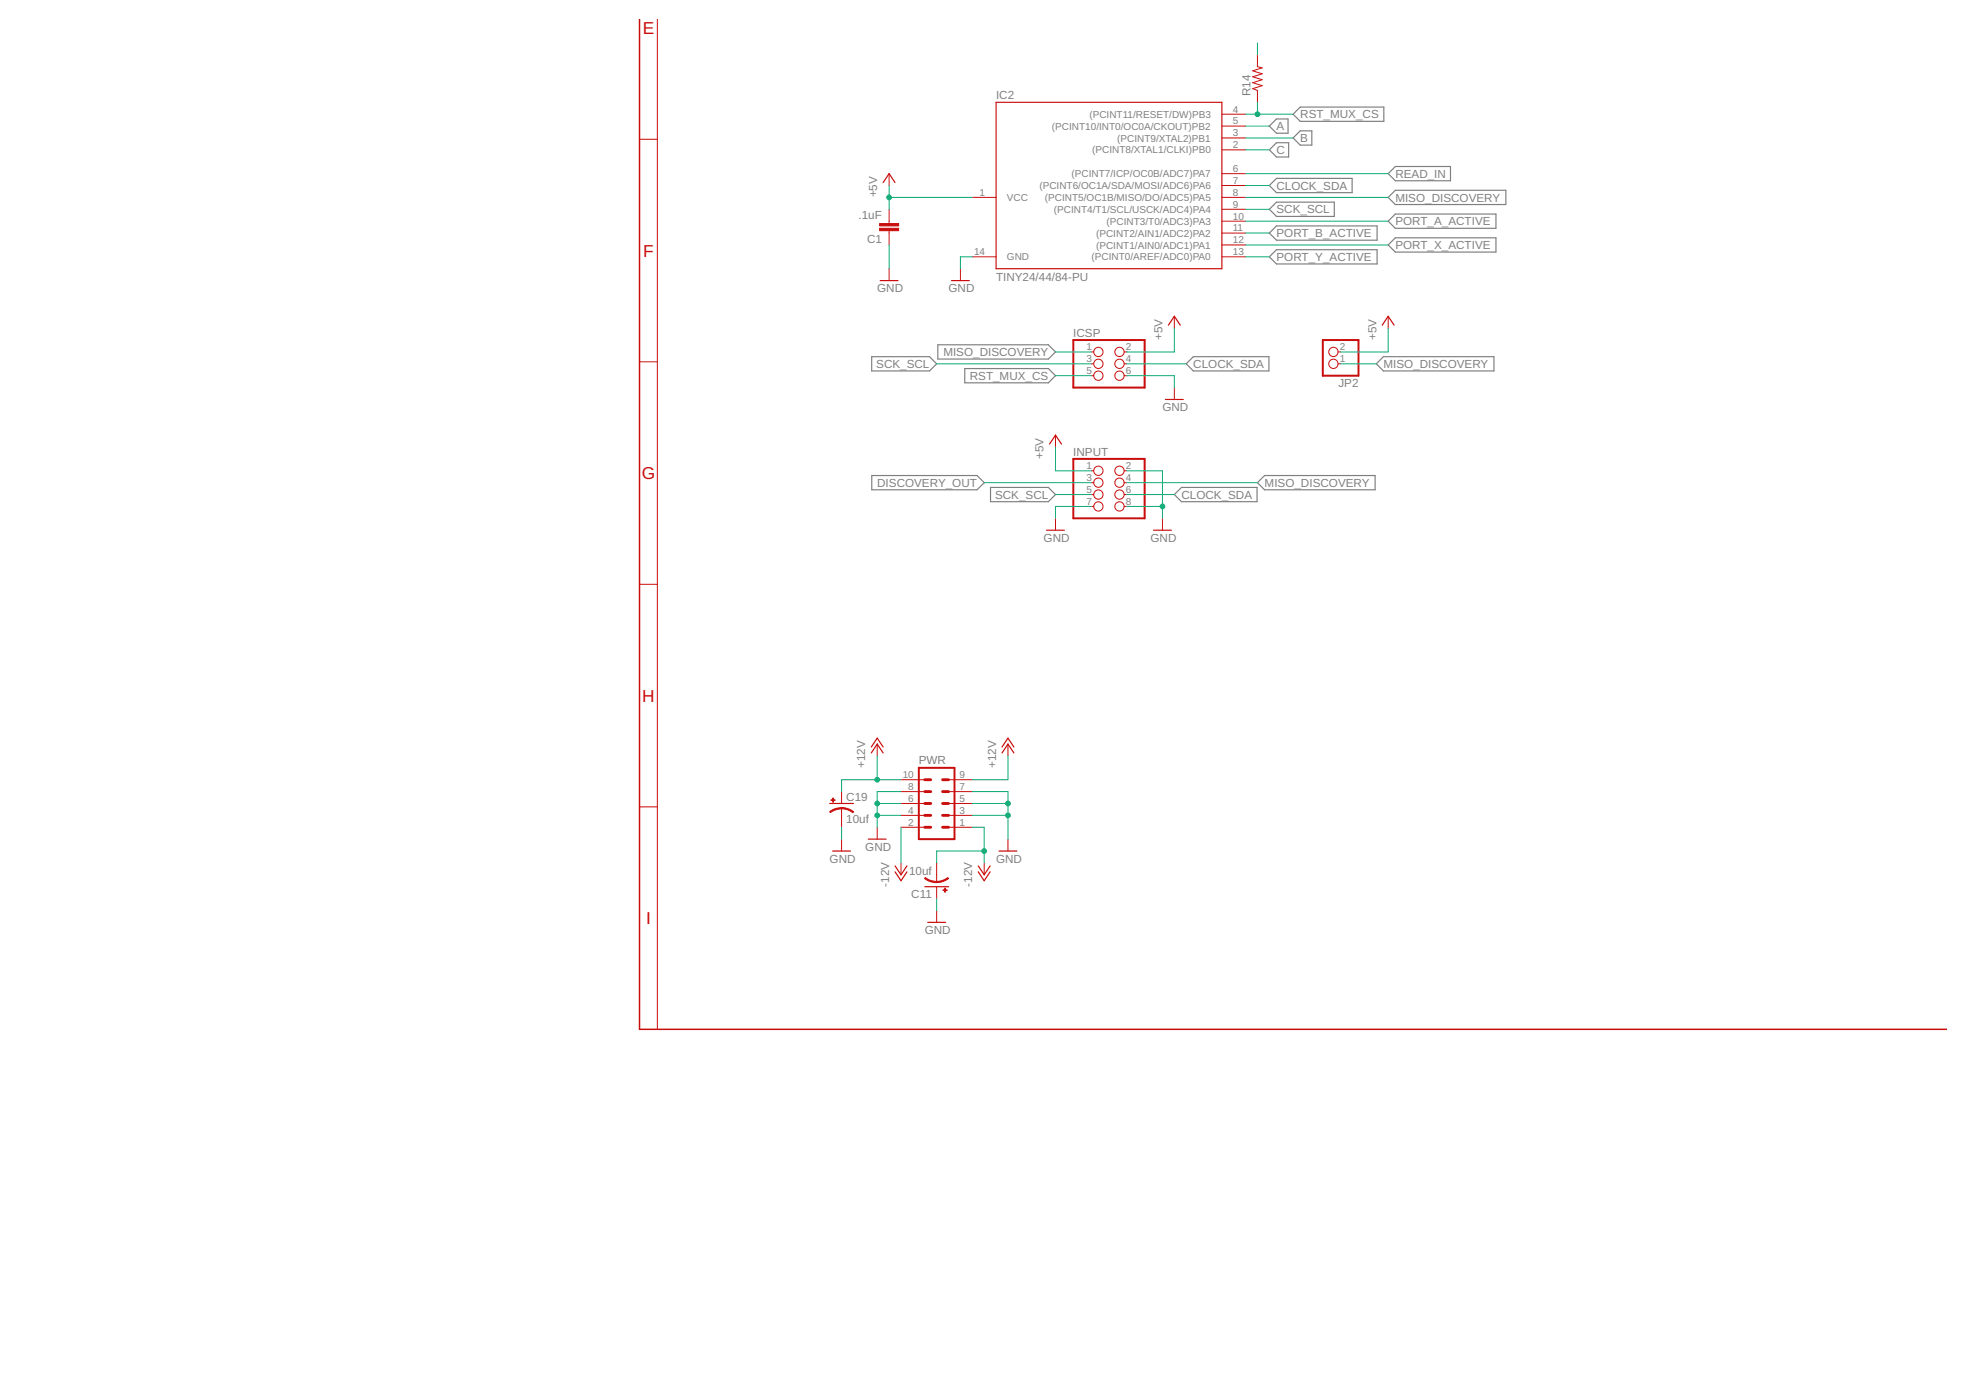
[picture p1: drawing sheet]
<svg xmlns="http://www.w3.org/2000/svg" width="420mm" height="297mm" viewBox="0 0 420 297" stroke-linecap="round" stroke-linejoin="round" font-family="sans-serif">
<g fill="none" stroke="#808080" stroke-width=".25">
<path d="M271.3 39.6l1.5-1.5h16.2v3.1h-16.2zM271.3 26.9l1.5-1.5h2.5v3.1h-2.5zM271.3 32l1.5-1.5h2.6v3h-2.6zM276.4 29.5l1.5-1.5h2.5v3h-2.5zM276.4 24.4l1.5-1.5h17.8v3h-17.8zM296.7 37.1l1.5-1.5h11.8v3h-11.8zM271.3 44.7l1.5-1.5h12.4v3h-12.4zM271.3 49.8l1.5-1.5h21.5v3h-21.5zM271.3 54.9l1.5-1.5h21.5v3h-21.5zM296.7 47.3l1.5-1.6h21.5v3.1h-21.5zM296.7 52.3l1.5-1.5h21.5v3.1h-21.5zM296.7 42.2l1.5-1.5h23.6v3h-23.6z"/>
<path d="M186.3 76.2h12.3l1.6 1.5-1.6 1.6h-12.3zM200.4 73.7h23.6l1.6 1.5-1.6 1.5h-23.6zM206.2 78.8h17.8l1.6 1.5-1.6 1.5h-17.8zM255 76.2h16.2v3.1h-16.2l-1.5-1.6zM294.1 77.7l1.6-1.5h23.6v3.1h-23.6zM186.3 101.6h22.5l1.5 1.5-1.5 1.6h-22.5zM211.7 104.2h12.3l1.6 1.5-1.6 1.5h-12.3zM251 105.7l1.5-1.5h16.1v3h-16.1zM268.7 103.1l1.6-1.5h23.6v3.1h-23.6z"/>
</g>
<path d="M136.7 4.1v215.9h279.3" fill="none" stroke="#c90d0c" stroke-width=".32"/>
<g fill="none" stroke="#c90d0c" stroke-width=".21">
<path d="M140.5 4.1v215.9M268.7 11.7v2.5l1 .3-2 .6 2 .7-2 .6 2 .6-2 .7 2 .6-2 .6 1 .4v2.6M136.7 29.8h3.8M190 37.1v2.5M261.1 37.1h5.1M261.1 39.6h5.1M261.1 24.4h5.1M261.1 26.9h5.1M261.1 29.5h5.1M261.1 32h5.1M190 44.7v3.1M190 49.3v3"/>
<path d="M190 57.4v2.6M205.3 57.4v2.6M207.8 54.9h5.1M207.8 42.2h5.1M261.1 54.9h5.1M261.1 42.2h5.1M261.1 44.7h5.1M261.1 47.3h5.1M261.1 49.8h5.1M261.1 52.3h5.1M136.7 77.3h3.8M233.2 75.2h.5"/>
<path d="M233.2 77.7h.5M240.2 75.2h.6M240.2 77.7h.6M251 67.6v2.5M286 75.2h.5M286 77.7h.5M296.7 67.6v2.5M225.6 93v2.5M233.2 80.3h.5M240.2 80.3h.6M251 82.8v2.6M225.6 110.8v2.5"/>
<path d="M233.2 100.6h.5M233.2 103.1h.5M233.2 105.7h.5M233.2 108.2h.5M240.2 100.6h.6M240.2 103.1h.6M240.2 105.7h.6M240.2 108.2h.6M248.4 110.8v2.5M136.7 124.9h3.8M187.5 159v2.5M215.4 159v2.5"/>
<path d="M136.7 172.4h3.8M179.9 169.2v2.5M179.9 172.7v4.1M179.9 179.3v2.6M187.5 176.8v2.5M192.6 176.8h5M192.6 174.2h5M192.6 171.7h5M192.6 169.2h5M192.6 166.6h5M202.7 176.8h5.1M202.7 174.2h5.1"/>
<path d="M202.7 171.7h5.1M202.7 169.2h5.1M202.7 166.6h5.1M215.4 179.3v2.6M192.6 184.4v2.5M200.2 184.4v4.1M200.2 189.5v2.5M200.2 194.6v2.5M210.3 184.4v2.5"/>
<circle cx="234.7" cy="77.7" r=".99"/>
<circle cx="234.7" cy="75.2" r=".99"/>
<circle cx="239.2" cy="75.2" r=".99"/>
<circle cx="239.2" cy="77.7" r=".99"/>
<circle cx="285" cy="77.7" r=".99"/>
<circle cx="285" cy="75.2" r=".99"/>
<circle cx="234.7" cy="80.3" r=".99"/>
<circle cx="239.2" cy="80.3" r=".99"/>
<circle cx="234.7" cy="100.6" r=".99"/>
<circle cx="234.7" cy="105.7" r=".99"/>
<circle cx="234.7" cy="108.2" r=".99"/>
<circle cx="234.7" cy="103.1" r=".99"/>
<circle cx="239.2" cy="105.7" r=".99"/>
<circle cx="239.2" cy="100.6" r=".99"/>
<circle cx="239.2" cy="103.1" r=".99"/>
<circle cx="239.2" cy="108.2" r=".99"/>
</g>
<g fill="none" stroke="#c90d0c" stroke-width=".25">
<path d="M188.7 39l1.3-1.9 1.3 1.9M212.9 21.9h48.2v35.5h-48.2zM188.1 60h3.8M203.3 60h3.9M249.7 69.5l1.3-1.9 1.2 1.9M295.4 69.5l1.3-1.9 1.2 1.9M224.3 94.9l1.3-1.9 1.2 1.9M249.1 85.4h3.8M223.7 113.3h3.8M246.5 113.3h3.8M186.2 159.6l1.3-1.9 1.2 1.9M214.1 159.6l1.3-1.9 1.3 1.9"/>
<path d="M177.3 171.7h5.1M185.6 179.3h3.8M186.2 160.9l1.3-1.9 1.2 1.9M214.1 160.9l1.3-1.9 1.3 1.9M177.9 181.9h3.9M191.3 185l1.3 1.9 1.2-1.9M191.3 186.3l1.3 1.9 1.2-1.9M197.6 189.5h5.1M198.3 197.1h3.8M209.1 185l1.2 1.9 1.3-1.9M209.1 186.3l1.2 1.9 1.3-1.9M213.5 181.9h3.8"/>
</g>
<g fill="#c90d0c" stroke="#c90d0c" stroke-width=".21">
<path d="M188 47.8h4v.5h-4z"/>
<path d="M188 48.8h4v.5h-4z"/>
<path d="M201.5 190.2h.9v.1h-.9z"/>
<path d="M201.9 189.8h.1v.9h-.1z"/>
<path d="M177.6 170.9h.9v.1h-.9z"/>
<path d="M178 170.5h.1v.9h-.1z"/>
</g>
<path d="M229.4 72.7h15.2v10.1h-15.2zM282.7 72.7h7.6v7.6h-7.6zM229.4 98.1h15.2v12.7h-15.2zM196.4 164.1h7.6v15.2h-7.6z" fill="none" stroke="#c90d0c" stroke-width=".42"/>
<path d="M197.6 166.6h1.3M197.6 169.2h1.3M197.6 171.7h1.3M197.6 174.2h1.3M197.6 176.8h1.3M201.4 166.6h1.3M201.4 169.2h1.3M201.4 171.7h1.3M201.4 174.2h1.3M201.4 176.8h1.3" fill="none" stroke="#c90d0c" stroke-width=".61"/>
<g fill="#c90d0c" stroke="#c90d0c" stroke-width=".21">
<path d="M197.8 187.5l.8 .6 1.6 .3v.2l-1.9-.4-.7-.5z" fill-rule="evenodd"/>
<path d="M200.2 188.3l1-.1 1.4-.7 .1 .2-1.7 .8-.8 .1z" fill-rule="evenodd"/>
<path d="M179.9 172.6l1.3 .2 1.2 .7-.1 .2-.9-.6-1.5-.3z" fill-rule="evenodd"/>
<path d="M177.3 173.5l1.2-.7 1.4-.2v.2l-1.5 .3-.9 .6z" fill-rule="evenodd"/>
</g>
<g fill="none" stroke="#0dab76" stroke-width=".21">
<path d="M268.7 9.2v2.5M190 39.6v5.1M266.2 24.4h10.2M266.2 39.6h5.1M266.2 26.9h5.1M266.2 29.5h10.2M266.2 37.1h30.5M266.2 32h5.1M268.7 21.9v2.5M190 52.3v5.1M190 42.2h17.8M207.8 54.9h-2.5v2.5"/>
<path d="M266.2 54.9h5.1M266.2 42.2h30.5M266.2 47.3h30.5M266.2 44.7h5.1M266.2 49.8h5.1M266.2 52.3h30.5M200.2 77.7h33M225.6 75.2h7.6M240.8 77.7h12.7M251 70.1v5.1h-10.2M286.5 77.7h7.6M296.7 70.1v5.1h-10.2"/>
<path d="M225.6 80.3h7.6M225.6 95.5v5.1h7.6M240.8 80.3h10.2v2.5M210.3 103.1h22.9M225.6 105.7h7.6M233.2 108.2h-7.6v2.6M240.8 108.2h7.6M240.8 100.6h7.6v10.2M240.8 103.1h27.9M240.8 105.7h10.2M179.9 176.8v2.5M187.5 171.7h5.1"/>
<path d="M187.5 174.2h5.1M187.5 161.5v5.1M192.6 169.2h-5.1v7.6M192.6 166.6h-12.7v2.6M192.6 176.8v7.6M207.8 169.2h7.6v10.1M207.8 171.7h7.6M207.8 174.2h7.6M207.8 176.8h2.5v7.6M215.4 161.5v5.1h-7.6M200.2 192v2.6M210.3 181.9h-10.1v2.5"/>
</g>
<g fill="#0dab76" stroke="#0dab76" stroke-width=".21">
<circle cx="248.4" cy="108.2" r=".51"/>
<circle cx="215.4" cy="171.7" r=".51"/>
<circle cx="215.4" cy="174.2" r=".51"/>
<circle cx="187.5" cy="174.2" r=".51"/>
<circle cx="187.5" cy="171.7" r=".51"/>
<circle cx="190" cy="42.2" r=".51"/>
<circle cx="268.7" cy="24.4" r=".51"/>
<circle cx="210.3" cy="181.9" r=".51"/>
<circle cx="187.5" cy="166.6" r=".51"/>
</g>
<g font-size="3.7" fill="#c90d0c">
<text x="137.4" y="7.3">E</text>
<text x="137.5" y="54.8">F</text>
<text x="137.2" y="102.4">G</text>
<text x="137.2" y="149.9">H</text>
<text x="138.1" y="197.5">I</text>
</g>
<g font-size="2.5" fill="#808080">
<text x="212.9" y="21.1">IC2</text>
<text x="267.2" y="20.6" transform="rotate(-90 267.2 20.6)">R14</text>
<text x="272.8" y="27.8">A</text>
<text x="277.9" y="25.3">RST_MUX_CS</text>
<text x="272.8" y="32.9">C</text>
<text x="277.9" y="30.4">B</text>
<text x="272.8" y="40.5">CLOCK_SDA</text>
<text x="298.2" y="38">READ_IN</text>
<text x="183.5" y="46.9">.1uF</text>
<text x="187.5" y="42.2" transform="rotate(-90 187.5 42.2)">+5V</text>
<text x="272.8" y="45.6">SCK_SCL</text>
<text x="298.2" y="43.1">MISO_DISCOVERY</text>
<text x="185.3" y="52">C1</text>
<text x="272.8" y="50.7">PORT_B_ACTIVE</text>
<text x="298.2" y="48.2">PORT_A_ACTIVE</text>
<text x="298.2" y="53.2">PORT_X_ACTIVE</text>
<text x="212.9" y="60">TINY24/44/84-PU</text>
<text x="272.8" y="55.8">PORT_Y_ACTIVE</text>
<text x="187.5" y="62.5">GND</text>
<text x="202.7" y="62.5">GND</text>
<text x="201.6" y="76.1">MISO_DISCOVERY</text>
<text x="229.4" y="72">ICSP</text>
<text x="248.4" y="72.7" transform="rotate(-90 248.4 72.7)">+5V</text>
<text x="294.1" y="72.7" transform="rotate(-90 294.1 72.7)">+5V</text>
<text x="187.3" y="78.6">SCK_SCL</text>
<text x="207.3" y="81.2">RST_MUX_CS</text>
<text x="255" y="78.6">CLOCK_SDA</text>
<text x="286" y="82.7">JP2</text>
<text x="295.7" y="78.6">MISO_DISCOVERY</text>
<text x="248.4" y="87.9">GND</text>
<text x="223" y="98.1" transform="rotate(-90 223 98.1)">+5V</text>
<text x="229.4" y="97.4">INPUT</text>
<text x="187.5" y="104">DISCOVERY_OUT</text>
<text x="212.7" y="106.6">SCK_SCL</text>
<text x="252.5" y="106.6">CLOCK_SDA</text>
<text x="270.3" y="104">MISO_DISCOVERY</text>
<text x="223" y="115.8">GND</text>
<text x="245.9" y="115.8">GND</text>
<text x="184.9" y="164.1" transform="rotate(-90 184.9 164.1)">+12V</text>
<text x="196.4" y="163.3">PWR</text>
<text x="212.9" y="164.1" transform="rotate(-90 212.9 164.1)">+12V</text>
<text x="180.9" y="171.1">C19</text>
<text x="180.9" y="175.9">10uf</text>
<text x="177.3" y="184.4">GND</text>
<text x="184.9" y="181.9">GND</text>
<text x="212.9" y="184.4">GND</text>
<text x="190" y="189.5" transform="rotate(-90 190 189.5)">-12V</text>
<text x="194.3" y="187.1">10uf</text>
<text x="194.7" y="191.9">C11</text>
<text x="207.8" y="189.5" transform="rotate(-90 207.8 189.5)">-12V</text>
<text x="197.6" y="199.6">GND</text>
</g>
<g font-size="2.1" fill="#808080">
<text x="224.8" y="27.7">(PCINT10/INT0/OC0A/CKOUT)PB2</text>
<text x="232.8" y="25.2">(PCINT11/RESET/DW)PB3</text>
<text x="263.5" y="24">4</text>
<text x="263.5" y="26.6">5</text>
<text x="263.5" y="29.1">3</text>
<text x="233.4" y="32.8">(PCINT8/XTAL1/CLKI)PB0</text>
<text x="238.7" y="30.2">(PCINT9/XTAL2)PB1</text>
<text x="263.5" y="31.7">2</text>
<text x="209.3" y="41.8">1</text>
<text x="222.1" y="40.4">(PCINT6/OC1A/SDA/MOSI/ADC6)PA6</text>
<text x="229" y="37.9">(PCINT7/ICP/OC0B/ADC7)PA7</text>
<text x="263.5" y="36.7">6</text>
<text x="263.5" y="39.3">7</text>
<text x="263.5" y="41.8">8</text>
<text x="215.2" y="42.9">VCC</text>
<text x="223.3" y="42.9">(PCINT5/OC1B/MISO/DO/ADC5)PA5</text>
<text x="225.2" y="45.5">(PCINT4/T1/SCL/USCK/ADC4)PA4</text>
<text x="263.5" y="44.4">9</text>
<text x="263.5" y="46.9">10</text>
<text x="234.2" y="50.6">(PCINT2/AIN1/ADC2)PA2</text>
<text x="234.2" y="53.1">(PCINT1/AIN0/ADC1)PA1</text>
<text x="236.5" y="48">(PCINT3/T0/ADC3)PA3</text>
<text x="263.5" y="49.4">11</text>
<text x="263.5" y="52">12</text>
<text x="208.2" y="54.5">14</text>
<text x="215.2" y="55.6">GND</text>
<text x="233.3" y="55.6">(PCINT0/AREF/ADC0)PA0</text>
<text x="263.5" y="54.5">13</text>
<text x="232.2" y="74.8">1</text>
<text x="232.2" y="77.4">3</text>
<text x="240.6" y="74.8">2</text>
<text x="240.6" y="77.4">4</text>
<text x="286.3" y="77.4">1</text>
<text x="286.3" y="74.8">2</text>
<text x="232.2" y="79.9">5</text>
<text x="240.6" y="79.9">6</text>
<text x="232.2" y="100.2">1</text>
<text x="240.6" y="100.2">2</text>
<text x="232.2" y="102.8">3</text>
<text x="232.2" y="105.3">5</text>
<text x="232.2" y="107.9">7</text>
<text x="240.6" y="102.8">4</text>
<text x="240.6" y="105.3">6</text>
<text x="240.6" y="107.9">8</text>
<text x="192.9" y="166.3">10</text>
<text x="205" y="166.3">9</text>
<text x="194.1" y="173.9">4</text>
<text x="194.1" y="171.4">6</text>
<text x="194.1" y="168.8">8</text>
<text x="205" y="173.9">3</text>
<text x="205" y="171.4">5</text>
<text x="205" y="168.8">7</text>
<text x="194.1" y="176.4">2</text>
<text x="205" y="176.4">1</text>
</g>
</svg>
